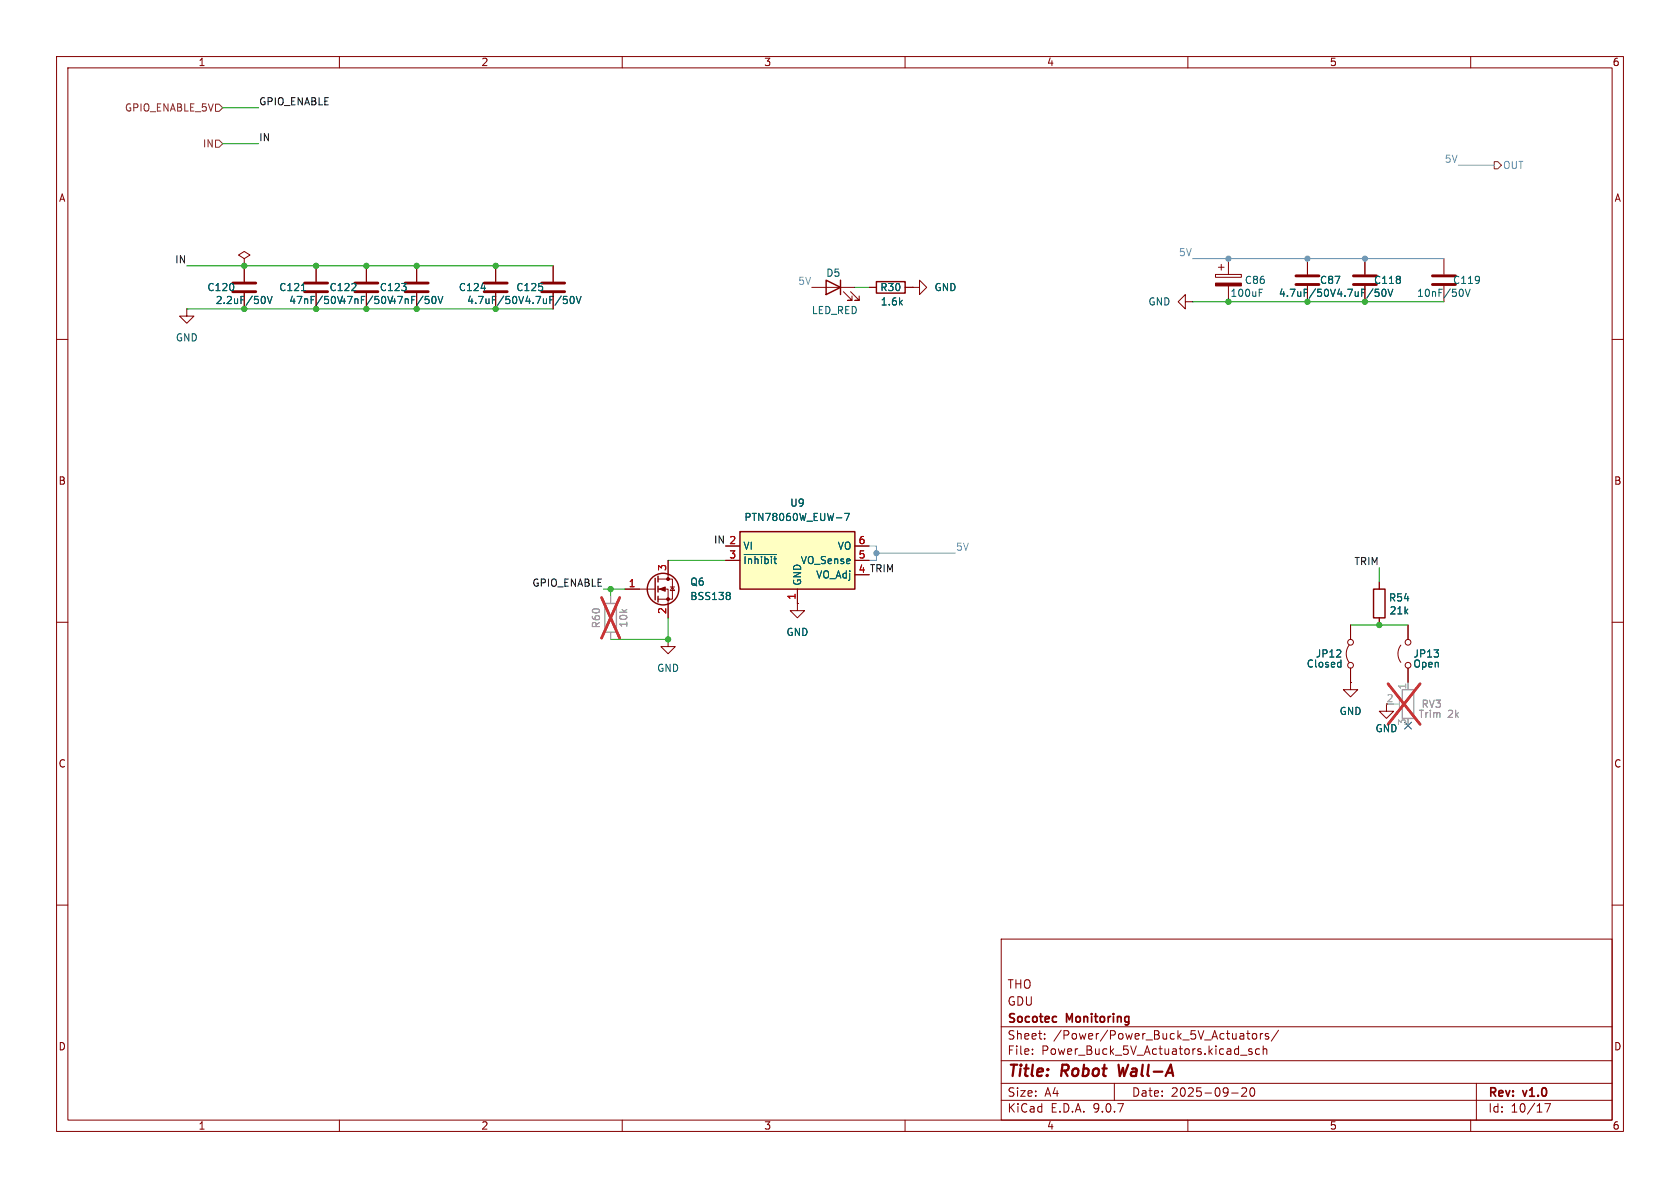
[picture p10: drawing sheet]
<svg xmlns="http://www.w3.org/2000/svg" width="297mm" height="210mm" viewBox="0 0 297 210" stroke-linecap="round" stroke-linejoin="round" font-family="sans-serif">
<g fill="none" stroke="#840000" stroke-width=".18">
<path d="M10 10h277v190h-277zM12 12h273v186h-273zM60 10v2M110 10v2M160 10v2M210 10v2M260 10v2M33 54.6v1.3h1.3l-1.3 1.3-1.3-1.3h1.3M33 54.6h.1M43.2 45.7l1-.6-1-.6-1 .6 1 .6v1.3M43.2 47h.1M43.2 47v2.8"/>
<path d="M43.2 51.8v2.8M55.9 47v2.8M55.9 51.8v2.8M73.7 47v2.8M73.7 51.8v2.8M231.1 45.7v2.8M231.1 50.5v2.8M241.3 45.7v2.8M241.3 50.5v2.8M255.3 45.7v2.8M255.3 50.5v2.8M10 60h2"/>
<path d="M285 60h2M118.1 99.1v3.3M10 110h2M110.5 104.1h5.3M116.3 102.4h2.6v3.5h-2.6M116.3 104.1h1.8v5.1M118.1 113v1.3h1.3l-1.3 1.3-1.3-1.3h1.3M118.1 113h.1M118.5 103.8h.8M118.9 103.8l.4 .6h-.8zM141 106.7v1.3h1.2l-1.2 1.2-1.3-1.2h1.3M141 106.7h.1"/>
<path d="M238.5 114a2.54 2.54 0 0 0 0 3.1M238.8 110.5v2.5M238.8 118.1v2.6M243.8 102.9v1.2M243.8 109.2v1.3M247.6 114a2.54 2.54 0 0 0 0 3.1M248.9 110.5v2.5M248.9 118.1v2.6M285 110h2M245.1 124.5v1.2h-1.3l1.3 1.3 1.3-1.3h-1.3M10 160h2M177 166h108v32h-108z"/>
<path d="M285 160h2M60 198v2M110 198v2M160 198v2M177 194.5h108M177 191.5h108M177 187.5h108M177 181.5h108M182.5 186.3v.1M182.5 185.5v.1M184.7 183.6v.1M184.7 182.8v.1"/>
<path d="M197 191.5v3M210 198v2M217.7 193.2h1.2M219.3 186.5h1.2M219.5 192.4l.6-.1 .2 .1 .1 .3-.9 1.1h.9M220.4 182.7h.6M220.6 182.2v1.3l.4 .2M221.1 192.4l.2-.1a.81 .81 0 0 1 .6 .6 .81 .81 0 0 1-.3 .8l-.1 .1a.81 .81 0 0 1-.4-1.4zM221.3 185.5l-.3-.1-.3 .2 .1 .2 .5 .2v.3h-.6M221.5 182.8l.4-.1 .3 .3v.4l-.3 .3-.4-.1-.1-.2v-.4zM222.7 185.5l-.5-.1-.2 .3v.4l.1 .2h.6M222.8 182.7v1"/>
<path d="M223.2 182.7l-.2 .1-.2 .2M223.3 185.5l.2-.1 .4 .1 .1 .9M223.3 184.9v1.5M224.2 182.8l-.3-.1-.2 .2v.2l.5 .2v.3h-.5M226 182.1l-1.3 2M260 198v2M261 191.5v6.5M273.1 195.1h1l-.6 1.5"/>
<circle cx="238.8" cy="113.5" r=".51"/>
<circle cx="238.8" cy="117.6" r=".51"/>
<circle cx="248.9" cy="113.5" r=".51"/>
<circle cx="248.9" cy="117.6" r=".51"/>
</g>
<path d="M197.7 188.2l.3 2 .5-1.4" fill="none" stroke="#840000" stroke-width=".4"/>
<path d="M41.1 50h4.1M41.1 51.6h4.1M53.8 50h4.1M53.8 51.6h4.1M71.6 50h4.1M71.6 51.6h4.1M229.1 48.8h4.1M229.1 50.3h4.1M239.3 48.8h4M239.3 50.3h4M253.2 48.8h4.1M253.2 50.3h4.1" fill="none" stroke="#840000" stroke-width=".51"/>
<g fill="none" stroke="#006464" stroke-width=".18">
<path d="M46.7 52.5l.2 .4-.2 .7M47.3 52.4l.4 1.3 .4-1.3M53.3 51.4h.7M77 52.6v.8M77.4 52.4l.5 1.3 .4-1.3M234.7 51.2l.2 .4-.2 .7M235.2 51.1l.4 1.3M244.8 51.2l.2 .4-.2 .7M245.4 51.1l.4 1.3 .4-1.3M258.6 51.4v.8M259 51.1l.5 1.3 .4-1.3M128.9 104.7l.2 .3-.2 .3 .2 .2v.2l-.2 .3"/>
<path d="M236.9 117.1h.2M237.1 116.7v1.2M237.1 117.9h-.4"/>
</g>
<g fill="none" stroke="#840000" stroke-width=".25">
<path d="M115.8 102.2v3.8M116.3 101.9v1M116.3 103.6v1M116.3 105.4v1M242.8 104.1h2.1v5.1h-2.1z"/>
<circle cx="117.2" cy="104.1" r="2.79"/>
</g>
<path d="M247.9 121.9h2v5.1h-2z" fill="none" stroke="#a1a1a1" stroke-width=".25"/>
<path d="M246.4 124.5h1M247.4 123.7v1.5M248.9 120.7v1.2" fill="none" stroke="#a1a1a1" stroke-width=".18"/>
<path d="M245.4 120.9l5.7 7.1M251.1 120.9l-5.7 7.1" fill="none" stroke="#e12e31" stroke-width=".46"/>
<g fill="#840000" stroke="#840000" stroke-width=".18">
<path d="M116.6 104.1l1-.3v.7z"/>
<circle cx="118.1" cy="102.4" r=".25"/>
<circle cx="118.1" cy="105.9" r=".25"/>
</g>
<path d="M130.8 94h20.3v10.1h-20.3z" fill="#ffffc2"/>
<path d="M146 49.5l2.6 1.3-2.6 1.3zM148.6 49.5v2.6M154.9 49.8h5.1v2h-5.1zM130.8 94h20.3v10.1h-20.3z" fill="none" stroke="#840000" stroke-width=".25"/>
<g fill="none" stroke="#840000" stroke-width=".18">
<path d="M43.2 47h.1M43.2 47v2.8M43.2 51.8v2.8M55.9 47v2.8M55.9 51.8v2.8M64.8 47v2.8M64.8 51.8v2.8M73.7 47v2.8M73.7 51.8v2.8M87.6 47v2.8M87.6 51.8v2.8M97.8 47v2.8"/>
<path d="M97.8 51.8v2.8M143.5 50.8h7.6M149.1 51.6l1.5 1.5h-.7h.7v-.8M150.4 51.6l1.5 1.5h-.8h.8v-.8M153.7 50.8h1.2M160 50.8h1.3M161.3 50.8h1.3v-1.3l1.2 1.3-1.2 1.3v-1.3M161.3 50.8h.1M209.5 53.3v-1.2l-1.2 1.2 1.2 1.3v-1.3h1.3M210.8 53.3h.1M214.9 48.5h4.6v.5h-4.6zM215.4 47.2h1"/>
<path d="M215.9 46.7v1.1M217.2 45.7v2.8M217.2 50.5v2.8M231.1 45.7v2.8M231.1 50.5v2.8M241.3 45.7v2.8M241.3 50.5v2.8M118.1 99.1v2.5M128.3 96.5h2.5M128.3 99.1h2.5M151.1 96.5h2.6M151.1 99.1h2.6"/>
<path d="M110.5 104.1h2.5M118.1 106.7v2.5M141 106.7h.1M141 104.1v2.6M238.8 110.5v2.5M238.8 118.1v2.6M243.8 102.9v1.2M243.8 109.2v1.3M248.9 110.5v2.5M248.9 118.1v2.6M238.8 120.7v1.2h-1.3l1.3 1.3 1.2-1.3h-1.2M238.8 120.7h.1"/>
</g>
<g fill="none" stroke="#006464" stroke-width=".18">
<path d="M46.7 52.5l.2 .4-.2 .7M47.3 52.4l.4 1.3 .4-1.3M53.3 51.4h.7M77 52.6v.8M77.4 52.4l.5 1.3 .4-1.3M85 51h.8M91.2 52.5l.1 .4-.1 .7M91.7 52.4l.4 1.3M101.3 52.5l.2 .4-.2 .7M101.9 52.4l.4 1.3 .4-1.3M222.6 51.7h.4M222.6 51.1h.6"/>
<path d="M234.7 51.2l.2 .4-.2 .7M235.2 51.1l.4 1.3M244.8 51.2l.2 .4-.2 .7M245.4 51.1l.4 1.3 .4-1.3M131.5 98h5.8M149.3 90.7h.9l-.6 1.3M128.9 104.7l.2 .3-.2 .3 .2 .2v.2l-.2 .3M236.9 117.1h.2M237.1 116.7v1.2M237.1 117.9h-.4"/>
</g>
<path d="M62.7 50h4.1M62.7 51.6h4.1M85.6 50h4.1M85.6 51.6h4.1M95.8 50h4M95.8 51.6h4" fill="none" stroke="#840000" stroke-width=".51"/>
<path d="M214.9 50h4.6v.5h-4.6z" fill="#840000" stroke="#840000" stroke-width=".18"/>
<path d="M106.9 106.7h2.1v5.1h-2.1z" fill="none" stroke="#a1a1a1" stroke-width=".25"/>
<path d="M107.9 105.4v1.3M107.9 111.8v1.2M248.9 120.7v1.2" fill="none" stroke="#a1a1a1" stroke-width=".18"/>
<path d="M106.3 105.6l3.3 7.2M109.6 105.6l-3.3 7.2M245.4 120.9l5.7 7.1M251.1 120.9l-5.7 7.1" fill="none" stroke="#e12e31" stroke-width=".46"/>
<path d="M38.1 18.4h.6l.7 .7-.7 .6h-.6zM38.1 24.8h.6l.7 .6-.7 .6h-.6zM264.2 28.6h.6l.6 .6-.6 .6h-.6z" fill="none" stroke="#725600" stroke-width=".18"/>
<path d="M39.4 19.1h6.3M39.4 25.4h6.3M33 54.6h64.8M33 47h64.8M151.1 50.8h2.6M210.8 53.3h44.5M118.1 99.1h10.2M106.7 104.1h3.8M107.9 104.1v1.3M118.1 109.2v3.8h-10.2M238.8 110.5h10.1M243.8 100.3v2.6" fill="none" stroke="#009600" stroke-width=".18"/>
<path d="M257.8 29.2h6.4M210.8 45.7h44.5M153.7 96.5h1.2v2.6h-1.2M154.9 97.8h14" fill="none" stroke="#7678f1" stroke-width=".18"/>
<path d="M248.3 127.7l1.2 1.2M249.5 127.7l-1.2 1.2" fill="none" stroke="#000084" stroke-width=".18"/>
<g fill="#009600" stroke="#009600" stroke-width=".18">
<circle cx="43.2" cy="47" r=".46"/>
<circle cx="64.8" cy="54.6" r=".46"/>
<circle cx="73.7" cy="47" r=".46"/>
<circle cx="64.8" cy="47" r=".46"/>
<circle cx="43.2" cy="54.6" r=".46"/>
<circle cx="55.9" cy="47" r=".46"/>
<circle cx="55.9" cy="54.6" r=".46"/>
<circle cx="73.7" cy="54.6" r=".46"/>
<circle cx="87.6" cy="54.6" r=".46"/>
<circle cx="87.6" cy="47" r=".46"/>
<circle cx="217.2" cy="53.3" r=".46"/>
<circle cx="231.1" cy="53.3" r=".46"/>
<circle cx="241.3" cy="53.3" r=".46"/>
<circle cx="243.8" cy="110.5" r=".46"/>
<circle cx="118.1" cy="113" r=".46"/>
<circle cx="107.9" cy="104.1" r=".46"/>
</g>
<g fill="#7678f1" stroke="#7678f1" stroke-width=".18">
<circle cx="231.1" cy="45.7" r=".46"/>
<circle cx="241.3" cy="45.7" r=".46"/>
<circle cx="217.2" cy="45.7" r=".46"/>
<circle cx="154.9" cy="97.8" r=".46"/>
</g>
<g font-size="2.8" fill="#840000">
<text x="178" y="190.9">Title:</text>
<text x="187.7" y="190.9">Robot</text>
<text x="198.6" y="190.9">Wall-A</text>
</g>
<g font-size="2.1" fill="#840000">
<text x="178" y="178">GDU</text>
<text x="178" y="175">THO</text>
<text x="178" y="184">Sheet:</text>
<text x="178" y="181.2">Socotec</text>
<text x="186.2" y="184">/Power/Power_Buck_5V_Actuators/</text>
<text x="188.6" y="181.2">Monitoring</text>
<text x="178" y="186.7">File:</text>
<text x="184.1" y="186.7">Power_Buck_5V_Actuators.kicad_sch</text>
<text x="178" y="196.9">KiCad</text>
<text x="178" y="194.1">Size:</text>
<text x="184.7" y="194.1">A4</text>
<text x="185.7" y="196.9">E.D.A.</text>
<text x="193.3" y="196.9">9.0.7</text>
<text x="200" y="194.1">Date:</text>
<text x="207" y="194.1">2025-09-20</text>
<text x="263" y="194.3">Rev:</text>
<text x="263" y="196.9">Id:</text>
<text x="267.1" y="196.9">10/17</text>
<text x="269.4" y="194.3">v1.0</text>
</g>
<g font-size="1.8" fill="#840000">
<text x="35" y="11.9">1</text>
<text x="85" y="11.9">2</text>
<text x="135" y="11.9">3</text>
<text x="185" y="11.9">4</text>
<text x="235" y="11.9">5</text>
<text x="285" y="11.9">6</text>
<text x="10.3" y="35.9">A</text>
<text x="285.3" y="35.9">A</text>
<text x="10.3" y="85.9">B</text>
<text x="285.3" y="85.9">B</text>
<text x="151.7" y="101.3">4 TRIM</text>
<text x="245" y="124.2">2</text>
<text x="10.3" y="135.9">C</text>
<text x="285.3" y="135.9">C</text>
<text x="10.3" y="185.9">D</text>
<text x="285.3" y="185.9">D</text>
<text x="35" y="199.9">1</text>
<text x="85" y="199.9">2</text>
<text x="135" y="199.9">3</text>
<text x="185" y="199.9">4</text>
<text x="235" y="199.9">5</text>
<text x="285" y="199.9">6</text>
</g>
<g font-size="1.8" fill="#725600">
<text x="22" y="19.9">GPIO_ENABLE_5V</text>
<text x="35.8" y="26.3">IN</text>
</g>
<g font-size="1.8" fill="#0f0f0f">
<text x="45.7" y="18.7">GPIO_ENABLE</text>
<text x="45.7" y="25.1">IN</text>
<text x="30.9" y="46.6">IN</text>
<text x="126.1" y="96.2">IN 2</text>
<text x="239.3" y="100">TRIM</text>
<text x="94" y="103.8">GPIO_ENABLE</text>
</g>
<g font-size="1.8" fill="#7678f1">
<text x="255.3" y="28.9">5V</text>
<text x="265.6" y="30.1">OUT</text>
<text x="208.3" y="45.4">5V</text>
<text x="141" y="50.5">5V</text>
<text x="168.9" y="97.4">5V</text>
</g>
<g font-size="1.8" fill="#006464">
<text x="36.6" y="51.7">C120</text>
<text x="38" y="53.9">2.2uF/50V</text>
<text x="49.3" y="51.7">C121</text>
<text x="51" y="53.9">47nF/50V 47nF/50V 47nF/50V</text>
<text x="58.2" y="51.7">C122</text>
<text x="67" y="51.7">C123</text>
<text x="81" y="51.7">C124</text>
<text x="82.5" y="53.9">4.7uF/50V</text>
<text x="91.2" y="51.7">C125</text>
<text x="92.6" y="53.9">4.7uF/50V</text>
<text x="146" y="49.1">D5</text>
<text x="155.5" y="51.7">R30</text>
<text x="165.1" y="51.7">GND</text>
<text x="217.4" y="52.7">100uF</text>
<text x="220" y="50.4">C86</text>
<text x="226" y="52.7">4.7uF/50V</text>
<text x="233.3" y="50.4">C87</text>
<text x="236.1" y="52.7">4.7uF/50V</text>
<text x="242.8" y="50.4">C118</text>
<text x="250.4" y="52.7">10nF/50V</text>
<text x="256.8" y="50.4">C119</text>
<text x="143.4" y="55.7">LED_RED</text>
<text x="155.6" y="54.2">1.6k</text>
<text x="202.9" y="54.2">GND</text>
<text x="31" y="60.6">GND</text>
<text x="139.6" y="89.8">U9</text>
<text x="131.5" y="92.3">PTN78060W_EUW-7</text>
<text x="131.3" y="97.4">VI</text>
<text x="131.3" y="99.9">~{Inhibit}</text>
<text x="141.5" y="99.9">VO_Sense</text>
<text x="148" y="97.4">VO</text>
<text x="121.9" y="106.3">BSS138</text>
<text x="121.9" y="103.7">Q6</text>
<text x="141.8" y="103.6" transform="rotate(-90 141.8 103.6)">GND</text>
<text x="144.2" y="102.5">VO_Adj</text>
<text x="245.4" y="106.5">R54</text>
<text x="138.9" y="112.6">GND</text>
<text x="245.6" y="108.8">21k</text>
<text x="116.1" y="119">GND</text>
<text x="230.9" y="118.2">Closed</text>
<text x="232.5" y="116.4">JP12</text>
<text x="249.8" y="118.2">Open</text>
<text x="249.8" y="116.4">JP13</text>
<text x="236.7" y="126.6">GND</text>
<text x="243.1" y="129.6">GND</text>
</g>
<g font-size="1.8" fill="#a90000">
<text x="117.9" y="101" transform="rotate(-90 117.9 101)">3</text>
<text x="128.8" y="98.8">3</text>
<text x="128.8" y="96.3">2</text>
<text x="151.7" y="96.3">6</text>
<text x="151.7" y="98.8">5</text>
<text x="151.7" y="101.3">4</text>
<text x="111.1" y="103.9">1</text>
<text x="140.7" y="106.1" transform="rotate(-90 140.7 106.1)">1</text>
<text x="117.9" y="108.7" transform="rotate(-90 117.9 108.7)">2</text>
</g>
<g font-size="1.8" fill="#989898">
<text x="106.3" y="111.2" transform="rotate(-90 106.3 111.2)">R60</text>
<text x="111.1" y="111" transform="rotate(-90 111.1 111)">10k</text>
<text x="251.2" y="125.3">RV3</text>
<text x="250.7" y="127.1">Trim</text>
<text x="255.9" y="127.1">2k</text>
</g>
<g font-size="1.8" fill="#aaa">
<text x="248.7" y="122" transform="rotate(-90 248.7 122)">1</text>
<text x="248.7" y="128.3" transform="rotate(-90 248.7 128.3)">3</text>
</g>
</svg>
